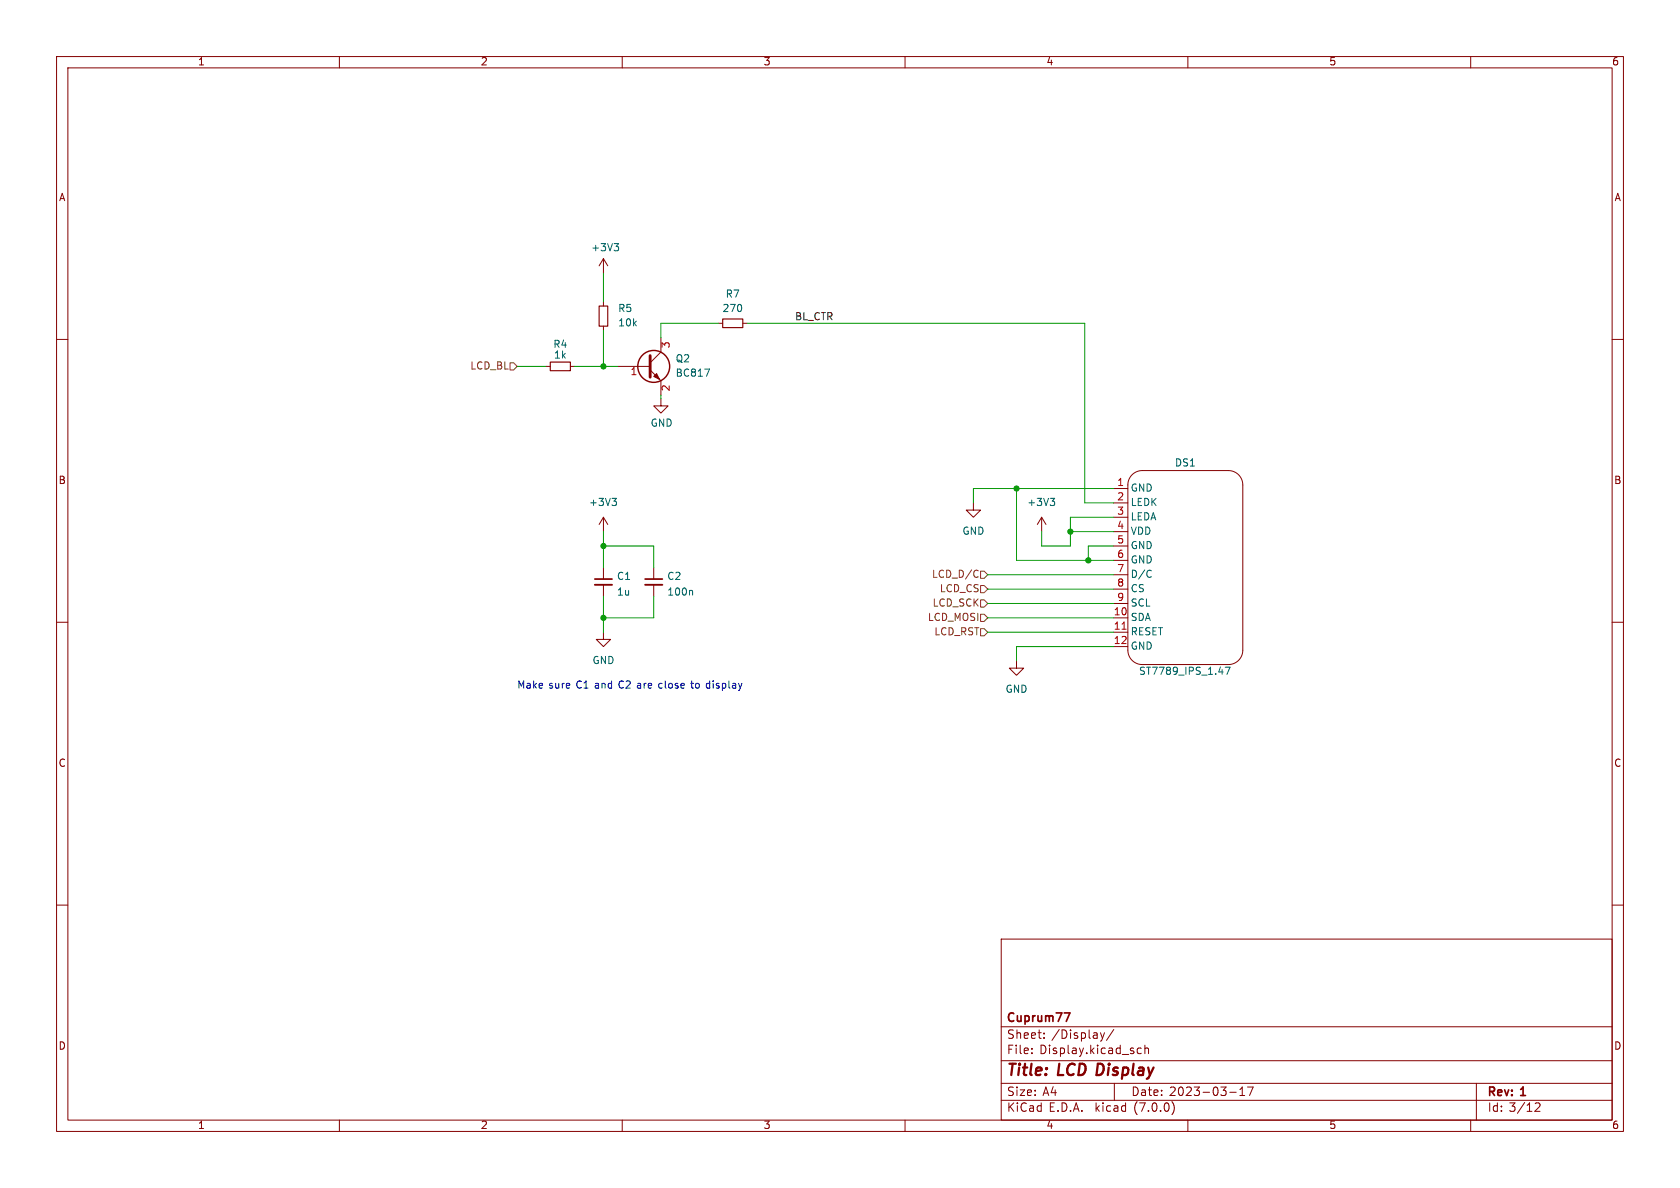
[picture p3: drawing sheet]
(kicad_sch (version 20230121) (generator eeschema)

 (paper "A4")

 (title_block
  (title "LCD Display")
  (date "2023-03-17")
  (rev "1")
  (company "Cuprum77"))

 (lib_symbols
  (symbol "Cuprum:ST7789_IPS_1.47" (in_bom yes) (on_board yes)
   (property "Reference" "DS" (at 0 12.065 0) (effects (font (size 1.27 1.27))))
   (property "Value" "ST7789_IPS_1.47" (at 0 0 0) (effects (font (size 1.27 1.27))))
   (property "Footprint" "KiCAD Library:1.47 inch 12PIN ST7789" (at -0.635 0 0) (effects (font (size 1.27 1.27)) hide))
   (property "Datasheet" "" (at -0.635 0 0) (effects (font (size 1.27 1.27)) hide))
   (symbol "ST7789_IPS_1.47_0_1"
    (arc (start -17.1448 -7.6198) (mid -16.4009 -9.4159) (end -14.6048 -10.1598) (stroke (width 0) (type default)) (fill (type none)))
    (arc (start -14.6048 10.1598) (mid -16.4009 9.4159) (end -17.1448 7.6198) (stroke (width 0) (type default)) (fill (type none)))
    (polyline (pts (xy -17.145 7.62) (xy -17.145 -7.62)) (stroke (width 0) (type default)) (fill (type none)))
    (polyline (pts (xy -14.605 -10.16) (xy 14.605 -10.16)) (stroke (width 0) (type default)) (fill (type none)))
    (polyline (pts (xy 14.605 10.16) (xy -14.605 10.16)) (stroke (width 0) (type default)) (fill (type none)))
    (polyline (pts (xy 17.145 -7.62) (xy 17.145 7.62)) (stroke (width 0) (type default)) (fill (type none)))
    (arc (start 14.6048 -10.1598) (mid 16.4009 -9.4159) (end 17.1448 -7.6198) (stroke (width 0) (type default)) (fill (type none)))
    (arc (start 17.145 7.62) (mid 16.4011 9.4161) (end 14.605 10.16) (stroke (width 0) (type default)) (fill (type none))))
   (symbol "ST7789_IPS_1.47_1_1"
    (pin input line (at -13.97 -12.7 90) (length 2.54) (name "GND" (effects (font (size 1.27 1.27)))) (number "1" (effects (font (size 1.27 1.27)))))
    (pin input line (at 8.89 -12.7 90) (length 2.54) (name "SDA" (effects (font (size 1.27 1.27)))) (number "10" (effects (font (size 1.27 1.27)))))
    (pin input line (at 11.43 -12.7 90) (length 2.54) (name "RESET" (effects (font (size 1.27 1.27)))) (number "11" (effects (font (size 1.27 1.27)))))
    (pin input line (at 13.97 -12.7 90) (length 2.54) (name "GND" (effects (font (size 1.27 1.27)))) (number "12" (effects (font (size 1.27 1.27)))))
    (pin input line (at -11.43 -12.7 90) (length 2.54) (name "LEDK" (effects (font (size 1.27 1.27)))) (number "2" (effects (font (size 1.27 1.27)))))
    (pin input line (at -8.89 -12.7 90) (length 2.54) (name "LEDA" (effects (font (size 1.27 1.27)))) (number "3" (effects (font (size 1.27 1.27)))))
    (pin input line (at -6.35 -12.7 90) (length 2.54) (name "VDD" (effects (font (size 1.27 1.27)))) (number "4" (effects (font (size 1.27 1.27)))))
    (pin input line (at -3.81 -12.7 90) (length 2.54) (name "GND" (effects (font (size 1.27 1.27)))) (number "5" (effects (font (size 1.27 1.27)))))
    (pin input line (at -1.27 -12.7 90) (length 2.54) (name "GND" (effects (font (size 1.27 1.27)))) (number "6" (effects (font (size 1.27 1.27)))))
    (pin input line (at 1.27 -12.7 90) (length 2.54) (name "D/C" (effects (font (size 1.27 1.27)))) (number "7" (effects (font (size 1.27 1.27)))))
    (pin input line (at 3.81 -12.7 90) (length 2.54) (name "CS" (effects (font (size 1.27 1.27)))) (number "8" (effects (font (size 1.27 1.27)))))
    (pin input line (at 6.35 -12.7 90) (length 2.54) (name "SCL" (effects (font (size 1.27 1.27)))) (number "9" (effects (font (size 1.27 1.27)))))))
  (symbol "Device:C_Small" (pin_numbers hide) (pin_names (offset 0.254) hide) (in_bom yes) (on_board yes)
   (property "Reference" "C" (at 0.254 1.778 0) (effects (font (size 1.27 1.27)) (justify left)))
   (property "Value" "C_Small" (at 0.254 -2.032 0) (effects (font (size 1.27 1.27)) (justify left)))
   (property "Footprint" "" (at 0 0 0) (effects (font (size 1.27 1.27)) hide))
   (property "Datasheet" "~" (at 0 0 0) (effects (font (size 1.27 1.27)) hide))
   (symbol "C_Small_0_1"
    (polyline (pts (xy -1.524 -0.508) (xy 1.524 -0.508)) (stroke (width 0.3302) (type default)) (fill (type none)))
    (polyline (pts (xy -1.524 0.508) (xy 1.524 0.508)) (stroke (width 0.3048) (type default)) (fill (type none))))
   (symbol "C_Small_1_1"
    (pin passive line (at 0 2.54 270) (length 2.032) (name "~" (effects (font (size 1.27 1.27)))) (number "1" (effects (font (size 1.27 1.27)))))
    (pin passive line (at 0 -2.54 90) (length 2.032) (name "~" (effects (font (size 1.27 1.27)))) (number "2" (effects (font (size 1.27 1.27)))))))
  (symbol "Device:R_Small" (pin_numbers hide) (pin_names (offset 0.254) hide) (in_bom yes) (on_board yes)
   (property "Reference" "R" (at 0.762 0.508 0) (effects (font (size 1.27 1.27)) (justify left)))
   (property "Value" "R_Small" (at 0.762 -1.016 0) (effects (font (size 1.27 1.27)) (justify left)))
   (property "Footprint" "" (at 0 0 0) (effects (font (size 1.27 1.27)) hide))
   (property "Datasheet" "~" (at 0 0 0) (effects (font (size 1.27 1.27)) hide))
   (symbol "R_Small_0_1"
    (rectangle (start -0.762 1.778) (end 0.762 -1.778) (stroke (width 0.2032) (type default)) (fill (type none))))
   (symbol "R_Small_1_1"
    (pin passive line (at 0 2.54 270) (length 0.762) (name "~" (effects (font (size 1.27 1.27)))) (number "1" (effects (font (size 1.27 1.27)))))
    (pin passive line (at 0 -2.54 90) (length 0.762) (name "~" (effects (font (size 1.27 1.27)))) (number "2" (effects (font (size 1.27 1.27)))))))
  (symbol "Transistor_BJT:BC817" (pin_names (offset 0) hide) (in_bom yes) (on_board yes)
   (property "Reference" "Q" (at 5.08 1.905 0) (effects (font (size 1.27 1.27)) (justify left)))
   (property "Value" "BC817" (at 5.08 0 0) (effects (font (size 1.27 1.27)) (justify left)))
   (property "Footprint" "Package_TO_SOT_SMD:SOT-23" (at 5.08 -1.905 0) (effects (font (size 1.27 1.27) italic) (justify left) hide))
   (property "Datasheet" "https://www.onsemi.com/pub/Collateral/BC818-D.pdf" (at 0 0 0) (effects (font (size 1.27 1.27)) (justify left) hide))
   (symbol "BC817_0_1"
    (polyline (pts (xy 0.635 0.635) (xy 2.54 2.54)) (stroke (width 0) (type default)) (fill (type none)))
    (polyline (pts (xy 0.635 -0.635) (xy 2.54 -2.54) (xy 2.54 -2.54)) (stroke (width 0) (type default)) (fill (type none)))
    (polyline (pts (xy 0.635 1.905) (xy 0.635 -1.905) (xy 0.635 -1.905)) (stroke (width 0.508) (type default)) (fill (type none)))
    (polyline (pts (xy 1.27 -1.778) (xy 1.778 -1.27) (xy 2.286 -2.286) (xy 1.27 -1.778) (xy 1.27 -1.778)) (stroke (width 0) (type default)) (fill (type outline)))
    (circle (center 1.27 0) (radius 2.8194) (stroke (width 0.254) (type default)) (fill (type none))))
   (symbol "BC817_1_1"
    (pin input line (at -5.08 0 0) (length 5.715) (name "B" (effects (font (size 1.27 1.27)))) (number "1" (effects (font (size 1.27 1.27)))))
    (pin passive line (at 2.54 -5.08 90) (length 2.54) (name "E" (effects (font (size 1.27 1.27)))) (number "2" (effects (font (size 1.27 1.27)))))
    (pin passive line (at 2.54 5.08 270) (length 2.54) (name "C" (effects (font (size 1.27 1.27)))) (number "3" (effects (font (size 1.27 1.27)))))))
  (symbol "power:+3V3" (power) (pin_names (offset 0)) (in_bom yes) (on_board yes)
   (property "Reference" "#PWR" (at 0 -3.81 0) (effects (font (size 1.27 1.27)) hide))
   (property "Value" "+3V3" (at 0 3.556 0) (effects (font (size 1.27 1.27))))
   (property "Footprint" "" (at 0 0 0) (effects (font (size 1.27 1.27)) hide))
   (property "Datasheet" "" (at 0 0 0) (effects (font (size 1.27 1.27)) hide))
   (symbol "+3V3_0_1"
    (polyline (pts (xy -0.762 1.27) (xy 0 2.54)) (stroke (width 0) (type default)) (fill (type none)))
    (polyline (pts (xy 0 0) (xy 0 2.54)) (stroke (width 0) (type default)) (fill (type none)))
    (polyline (pts (xy 0 2.54) (xy 0.762 1.27)) (stroke (width 0) (type default)) (fill (type none))))
   (symbol "+3V3_1_1"
    (pin power_in line (at 0 0 90) (length 0) hide (name "+3V3" (effects (font (size 1.27 1.27)))) (number "1" (effects (font (size 1.27 1.27)))))))
  (symbol "power:GND" (power) (pin_names (offset 0)) (in_bom yes) (on_board yes)
   (property "Reference" "#PWR" (at 0 -6.35 0) (effects (font (size 1.27 1.27)) hide))
   (property "Value" "GND" (at 0 -3.81 0) (effects (font (size 1.27 1.27))))
   (property "Footprint" "" (at 0 0 0) (effects (font (size 1.27 1.27)) hide))
   (property "Datasheet" "" (at 0 0 0) (effects (font (size 1.27 1.27)) hide))
   (symbol "GND_0_1"
    (polyline (pts (xy 0 0) (xy 0 -1.27) (xy 1.27 -1.27) (xy 0 -2.54) (xy -1.27 -1.27) (xy 0 -1.27)) (stroke (width 0) (type default)) (fill (type none))))
   (symbol "GND_1_1"
    (pin power_in line (at 0 0 270) (length 0) hide (name "GND" (effects (font (size 1.27 1.27)))) (number "1" (effects (font (size 1.27 1.27))))))))

 (junction (at 179.705 86.36) (diameter 0) (color 0 0 0 0))
 (junction (at 106.68 64.77) (diameter 0) (color 0 0 0 0))
 (junction (at 106.68 96.52) (diameter 0) (color 0 0 0 0))
 (junction (at 192.405 99.06) (diameter 0) (color 0 0 0 0))
 (junction (at 106.68 109.22) (diameter 0) (color 0 0 0 0))
 (junction (at 189.23 93.98) (diameter 0) (color 0 0 0 0))

 (wire (pts (xy 115.57 96.52) (xy 115.57 100.33)) (stroke (width 0) (type default)))
 (wire (pts (xy 174.625 101.6) (xy 196.85 101.6)) (stroke (width 0) (type default)))
 (wire (pts (xy 192.405 99.06) (xy 179.705 99.06)) (stroke (width 0) (type default)))
 (wire (pts (xy 115.57 105.41) (xy 115.57 109.22)) (stroke (width 0) (type default)))
 (wire (pts (xy 184.15 96.52) (xy 184.15 93.98)) (stroke (width 0) (type default)))
 (wire (pts (xy 179.705 86.36) (xy 179.705 99.06)) (stroke (width 0) (type default)))
 (wire (pts (xy 179.705 86.36) (xy 196.85 86.36)) (stroke (width 0) (type default)))
 (wire (pts (xy 116.84 70.485) (xy 116.84 69.85)) (stroke (width 0) (type default)))
 (wire (pts (xy 192.405 99.06) (xy 196.85 99.06)) (stroke (width 0) (type default)))
 (wire (pts (xy 174.625 111.76) (xy 196.85 111.76)) (stroke (width 0) (type default)))
 (wire (pts (xy 191.77 88.9) (xy 191.77 57.15)) (stroke (width 0) (type default)))
 (wire (pts (xy 106.68 58.42) (xy 106.68 64.77)) (stroke (width 0) (type default)))
 (wire (pts (xy 192.405 96.52) (xy 192.405 99.06)) (stroke (width 0) (type default)))
 (wire (pts (xy 172.085 86.36) (xy 172.085 88.9)) (stroke (width 0) (type default)))
 (wire (pts (xy 132.08 57.15) (xy 191.77 57.15)) (stroke (width 0) (type default)))
 (wire (pts (xy 101.6 64.77) (xy 106.68 64.77)) (stroke (width 0) (type default)))
 (wire (pts (xy 106.68 109.22) (xy 115.57 109.22)) (stroke (width 0) (type default)))
 (wire (pts (xy 196.85 88.9) (xy 191.77 88.9)) (stroke (width 0) (type default)))
 (wire (pts (xy 172.085 86.36) (xy 179.705 86.36)) (stroke (width 0) (type default)))
 (wire (pts (xy 106.68 105.41) (xy 106.68 109.22)) (stroke (width 0) (type default)))
 (wire (pts (xy 116.84 57.15) (xy 116.84 59.69)) (stroke (width 0) (type default)))
 (wire (pts (xy 184.15 96.52) (xy 189.23 96.52)) (stroke (width 0) (type default)))
 (wire (pts (xy 174.625 104.14) (xy 196.85 104.14)) (stroke (width 0) (type default)))
 (wire (pts (xy 174.625 106.68) (xy 196.85 106.68)) (stroke (width 0) (type default)))
 (wire (pts (xy 91.44 64.77) (xy 96.52 64.77)) (stroke (width 0) (type default)))
 (wire (pts (xy 196.85 114.3) (xy 179.705 114.3)) (stroke (width 0) (type default)))
 (wire (pts (xy 179.705 114.3) (xy 179.705 116.84)) (stroke (width 0) (type default)))
 (wire (pts (xy 116.84 57.15) (xy 127 57.15)) (stroke (width 0) (type default)))
 (wire (pts (xy 174.625 109.22) (xy 196.85 109.22)) (stroke (width 0) (type default)))
 (wire (pts (xy 189.23 91.44) (xy 189.23 93.98)) (stroke (width 0) (type default)))
 (wire (pts (xy 196.85 96.52) (xy 192.405 96.52)) (stroke (width 0) (type default)))
 (wire (pts (xy 106.68 96.52) (xy 106.68 100.33)) (stroke (width 0) (type default)))
 (wire (pts (xy 106.68 64.77) (xy 109.22 64.77)) (stroke (width 0) (type default)))
 (wire (pts (xy 189.23 93.98) (xy 196.85 93.98)) (stroke (width 0) (type default)))
 (wire (pts (xy 115.57 96.52) (xy 106.68 96.52)) (stroke (width 0) (type default)))
 (wire (pts (xy 189.23 91.44) (xy 196.85 91.44)) (stroke (width 0) (type default)))
 (wire (pts (xy 106.68 48.26) (xy 106.68 53.34)) (stroke (width 0) (type default)))
 (wire (pts (xy 106.68 93.98) (xy 106.68 96.52)) (stroke (width 0) (type default)))
 (wire (pts (xy 189.23 96.52) (xy 189.23 93.98)) (stroke (width 0) (type default)))
 (wire (pts (xy 106.68 109.22) (xy 106.68 111.76)) (stroke (width 0) (type default)))

 (text "Make sure C1 and C2 are close to display" (at 91.44 121.92 0) (effects (font (size 1.27 1.27)) (justify left bottom)))

 (label "BL_CTR" (at 147.32 57.15 180) (fields_autoplaced) (effects (font (size 1.27 1.27)) (justify right bottom)))

 (hierarchical_label "LCD_SCK" (shape input) (at 174.625 106.68 180) (fields_autoplaced) (effects (font (size 1.27 1.27)) (justify right)))
 (hierarchical_label "LCD_CS" (shape input) (at 174.625 104.14 180) (fields_autoplaced) (effects (font (size 1.27 1.27)) (justify right)))
 (hierarchical_label "LCD_MOSI" (shape input) (at 174.625 109.22 180) (fields_autoplaced) (effects (font (size 1.27 1.27)) (justify right)))
 (hierarchical_label "LCD_D{slash}C" (shape input) (at 174.625 101.6 180) (fields_autoplaced) (effects (font (size 1.27 1.27)) (justify right)))
 (hierarchical_label "LCD_BL" (shape input) (at 91.44 64.77 180) (fields_autoplaced) (effects (font (size 1.27 1.27)) (justify right)))
 (hierarchical_label "LCD_RST" (shape input) (at 174.625 111.76 180) (fields_autoplaced) (effects (font (size 1.27 1.27)) (justify right)))

 (symbol (lib_id "power:+3V3") (at 106.68 48.26 0) (unit 1) (in_bom yes) (on_board yes) (dnp no)
  (property "Reference" "#PWR?" (at 106.68 52.07 0) (effects (font (size 1.27 1.27)) hide))
  (property "Value" "+3V3" (at 107.061 43.8658 0) (effects (font (size 1.27 1.27))))
  (property "Footprint" "" (at 106.68 48.26 0) (effects (font (size 1.27 1.27)) hide))
  (property "Datasheet" "" (at 106.68 48.26 0) (effects (font (size 1.27 1.27)) hide)) (pin "1")
  (instances (project "USB-PD" (path "" (reference "#PWR?") (unit 1)) (path "" (reference "#PWR01") (unit 1)))))

 (symbol (lib_id "power:GND") (at 179.705 116.84 0) (unit 1) (in_bom yes) (on_board yes) (dnp no) (fields_autoplaced)
  (property "Reference" "#PWR?" (at 179.705 123.19 0) (effects (font (size 1.27 1.27)) hide))
  (property "Value" "GND" (at 179.705 121.92 0) (effects (font (size 1.27 1.27))))
  (property "Footprint" "" (at 179.705 116.84 0) (effects (font (size 1.27 1.27)) hide))
  (property "Datasheet" "" (at 179.705 116.84 0) (effects (font (size 1.27 1.27)) hide)) (pin "1")
  (instances (project "USB-PD" (path "" (reference "#PWR?") (unit 1)) (path "" (reference "#PWR04") (unit 1)))))

 (symbol (lib_id "power:+3V3") (at 184.15 93.98 0) (unit 1) (in_bom yes) (on_board yes) (dnp no) (fields_autoplaced)
  (property "Reference" "#PWR?" (at 184.15 97.79 0) (effects (font (size 1.27 1.27)) hide))
  (property "Value" "+3V3" (at 184.15 88.9 0) (effects (font (size 1.27 1.27))))
  (property "Footprint" "" (at 184.15 93.98 0) (effects (font (size 1.27 1.27)) hide))
  (property "Datasheet" "" (at 184.15 93.98 0) (effects (font (size 1.27 1.27)) hide)) (pin "1")
  (instances (project "USB-PD" (path "" (reference "#PWR?") (unit 1)) (path "" (reference "#PWR022") (unit 1)))))

 (symbol (lib_id "Device:R_Small") (at 106.68 55.88 180) (unit 1) (in_bom yes) (on_board yes) (dnp no) (fields_autoplaced)
  (property "Reference" "R?" (at 109.22 54.6099 0) (effects (font (size 1.27 1.27)) (justify right)))
  (property "Value" "10k" (at 109.22 57.1499 0) (effects (font (size 1.27 1.27)) (justify right)))
  (property "Footprint" "Cuprum:R_0603_1608Metric" (at 106.68 55.88 0) (effects (font (size 1.27 1.27)) hide))
  (property "Datasheet" "~" (at 106.68 55.88 0) (effects (font (size 1.27 1.27)) hide)) (pin "1") (pin "2")
  (instances (project "USB-PD" (path "" (reference "R?") (unit 1)) (path "" (reference "R5") (unit 1)))))

 (symbol (lib_id "power:GND") (at 106.68 111.76 0) (unit 1) (in_bom yes) (on_board yes) (dnp no) (fields_autoplaced)
  (property "Reference" "#PWR?" (at 106.68 118.11 0) (effects (font (size 1.27 1.27)) hide))
  (property "Value" "GND" (at 106.68 116.84 0) (effects (font (size 1.27 1.27))))
  (property "Footprint" "" (at 106.68 111.76 0) (effects (font (size 1.27 1.27)) hide))
  (property "Datasheet" "" (at 106.68 111.76 0) (effects (font (size 1.27 1.27)) hide)) (pin "1")
  (instances (project "USB-PD" (path "" (reference "#PWR?") (unit 1)) (path "" (reference "#PWR02") (unit 1)))))

 (symbol (lib_id "power:+3V3") (at 106.68 93.98 0) (unit 1) (in_bom yes) (on_board yes) (dnp no) (fields_autoplaced)
  (property "Reference" "#PWR?" (at 106.68 97.79 0) (effects (font (size 1.27 1.27)) hide))
  (property "Value" "+3V3" (at 106.68 88.9 0) (effects (font (size 1.27 1.27))))
  (property "Footprint" "" (at 106.68 93.98 0) (effects (font (size 1.27 1.27)) hide))
  (property "Datasheet" "" (at 106.68 93.98 0) (effects (font (size 1.27 1.27)) hide)) (pin "1")
  (instances (project "USB-PD" (path "" (reference "#PWR?") (unit 1)) (path "" (reference "#PWR046") (unit 1)))))

 (symbol (lib_id "Device:R_Small") (at 99.06 64.77 90) (unit 1) (in_bom yes) (on_board yes) (dnp no)
  (property "Reference" "R?" (at 99.06 60.96 90) (effects (font (size 1.27 1.27))))
  (property "Value" "1k" (at 99.06 62.842 90) (effects (font (size 1.27 1.27))))
  (property "Footprint" "Cuprum:R_0603_1608Metric" (at 99.06 64.77 0) (effects (font (size 1.27 1.27)) hide))
  (property "Datasheet" "~" (at 99.06 64.77 0) (effects (font (size 1.27 1.27)) hide)) (pin "1") (pin "2")
  (instances (project "USB-PD" (path "" (reference "R?") (unit 1)) (path "" (reference "R4") (unit 1)))))

 (symbol (lib_id "Transistor_BJT:BC817") (at 114.3 64.77 0) (unit 1) (in_bom yes) (on_board yes) (dnp no) (fields_autoplaced)
  (property "Reference" "Q?" (at 119.38 63.4999 0) (effects (font (size 1.27 1.27)) (justify left)))
  (property "Value" "BC817" (at 119.38 66.0399 0) (effects (font (size 1.27 1.27)) (justify left)))
  (property "Footprint" "Package_TO_SOT_SMD:SOT-23" (at 119.38 66.675 0) (effects (font (size 1.27 1.27) italic) (justify left) hide))
  (property "Datasheet" "https://www.onsemi.com/pub/Collateral/BC818-D.pdf" (at 114.3 64.77 0) (effects (font (size 1.27 1.27)) (justify left) hide)) (pin "1") (pin "2") (pin "3")
  (instances (project "USB-PD" (path "" (reference "Q?") (unit 1)) (path "" (reference "Q2") (unit 1)))))

 (symbol (lib_id "Cuprum:ST7789_IPS_1.47") (at 209.55 100.33 270) (unit 1) (in_bom yes) (on_board yes) (dnp no)
  (property "Reference" "DS?" (at 207.645 81.915 90) (effects (font (size 1.27 1.27)) (justify left)))
  (property "Value" "ST7789_IPS_1.47" (at 201.295 118.745 90) (effects (font (size 1.27 1.27)) (justify left)))
  (property "Footprint" "KiCAD Library:1.47 inch 12PIN ST7789" (at 210.185 100.33 0) (effects (font (size 1.27 1.27)) hide))
  (property "Datasheet" "" (at 210.185 100.33 0) (effects (font (size 1.27 1.27)) hide)) (pin "1") (pin "10") (pin "11") (pin "12") (pin "2") (pin "3") (pin "4") (pin "5") (pin "6") (pin "7") (pin "8") (pin "9")
  (instances (project "USB-PD" (path "" (reference "DS?") (unit 1)) (path "" (reference "DS1") (unit 1)))))

 (symbol (lib_id "Device:C_Small") (at 115.57 102.87 0) (unit 1) (in_bom yes) (on_board yes) (dnp no)
  (property "Reference" "C?" (at 117.8941 101.9678 0) (effects (font (size 1.27 1.27)) (justify left)))
  (property "Value" "100n" (at 117.8941 104.7429 0) (effects (font (size 1.27 1.27)) (justify left)))
  (property "Footprint" "KiCAD Library:C_0603_1608Metric" (at 115.57 102.87 0) (effects (font (size 1.27 1.27)) hide))
  (property "Datasheet" "~" (at 115.57 102.87 0) (effects (font (size 1.27 1.27)) hide)) (pin "1") (pin "2")
  (instances (project "USB-PD" (path "" (reference "C?") (unit 1)) (path "" (reference "C2") (unit 1)))))

 (symbol (lib_id "power:GND") (at 116.84 70.485 0) (unit 1) (in_bom yes) (on_board yes) (dnp no)
  (property "Reference" "#PWR?" (at 116.84 76.835 0) (effects (font (size 1.27 1.27)) hide))
  (property "Value" "GND" (at 116.967 74.8792 0) (effects (font (size 1.27 1.27))))
  (property "Footprint" "" (at 116.84 70.485 0) (effects (font (size 1.27 1.27)) hide))
  (property "Datasheet" "" (at 116.84 70.485 0) (effects (font (size 1.27 1.27)) hide)) (pin "1")
  (instances (project "USB-PD" (path "" (reference "#PWR?") (unit 1)) (path "" (reference "#PWR03") (unit 1)))))

 (symbol (lib_id "power:GND") (at 172.085 88.9 0) (unit 1) (in_bom yes) (on_board yes) (dnp no) (fields_autoplaced)
  (property "Reference" "#PWR?" (at 172.085 95.25 0) (effects (font (size 1.27 1.27)) hide))
  (property "Value" "GND" (at 172.085 93.98 0) (effects (font (size 1.27 1.27))))
  (property "Footprint" "" (at 172.085 88.9 0) (effects (font (size 1.27 1.27)) hide))
  (property "Datasheet" "" (at 172.085 88.9 0) (effects (font (size 1.27 1.27)) hide)) (pin "1")
  (instances (project "USB-PD" (path "" (reference "#PWR?") (unit 1)) (path "" (reference "#PWR047") (unit 1)))))

 (symbol (lib_id "Device:C_Small") (at 106.68 102.87 0) (unit 1) (in_bom yes) (on_board yes) (dnp no)
  (property "Reference" "C?" (at 109.0041 101.9678 0) (effects (font (size 1.27 1.27)) (justify left)))
  (property "Value" "1u" (at 109.0041 104.7429 0) (effects (font (size 1.27 1.27)) (justify left)))
  (property "Footprint" "KiCAD Library:C_0603_1608Metric" (at 106.68 102.87 0) (effects (font (size 1.27 1.27)) hide))
  (property "Datasheet" "~" (at 106.68 102.87 0) (effects (font (size 1.27 1.27)) hide)) (pin "1") (pin "2")
  (instances (project "USB-PD" (path "" (reference "C?") (unit 1)) (path "" (reference "C1") (unit 1)))))

 (symbol (lib_id "Device:R_Small") (at 129.54 57.15 270) (unit 1) (in_bom yes) (on_board yes) (dnp no) (fields_autoplaced)
  (property "Reference" "R?" (at 129.54 52.07 90) (effects (font (size 1.27 1.27))))
  (property "Value" "270" (at 129.54 54.61 90) (effects (font (size 1.27 1.27))))
  (property "Footprint" "Cuprum:R_0603_1608Metric" (at 129.54 57.15 0) (effects (font (size 1.27 1.27)) hide))
  (property "Datasheet" "~" (at 129.54 57.15 0) (effects (font (size 1.27 1.27)) hide)) (pin "1") (pin "2")
  (instances (project "USB-PD" (path "" (reference "R?") (unit 1)) (path "" (reference "R7") (unit 1))))))
